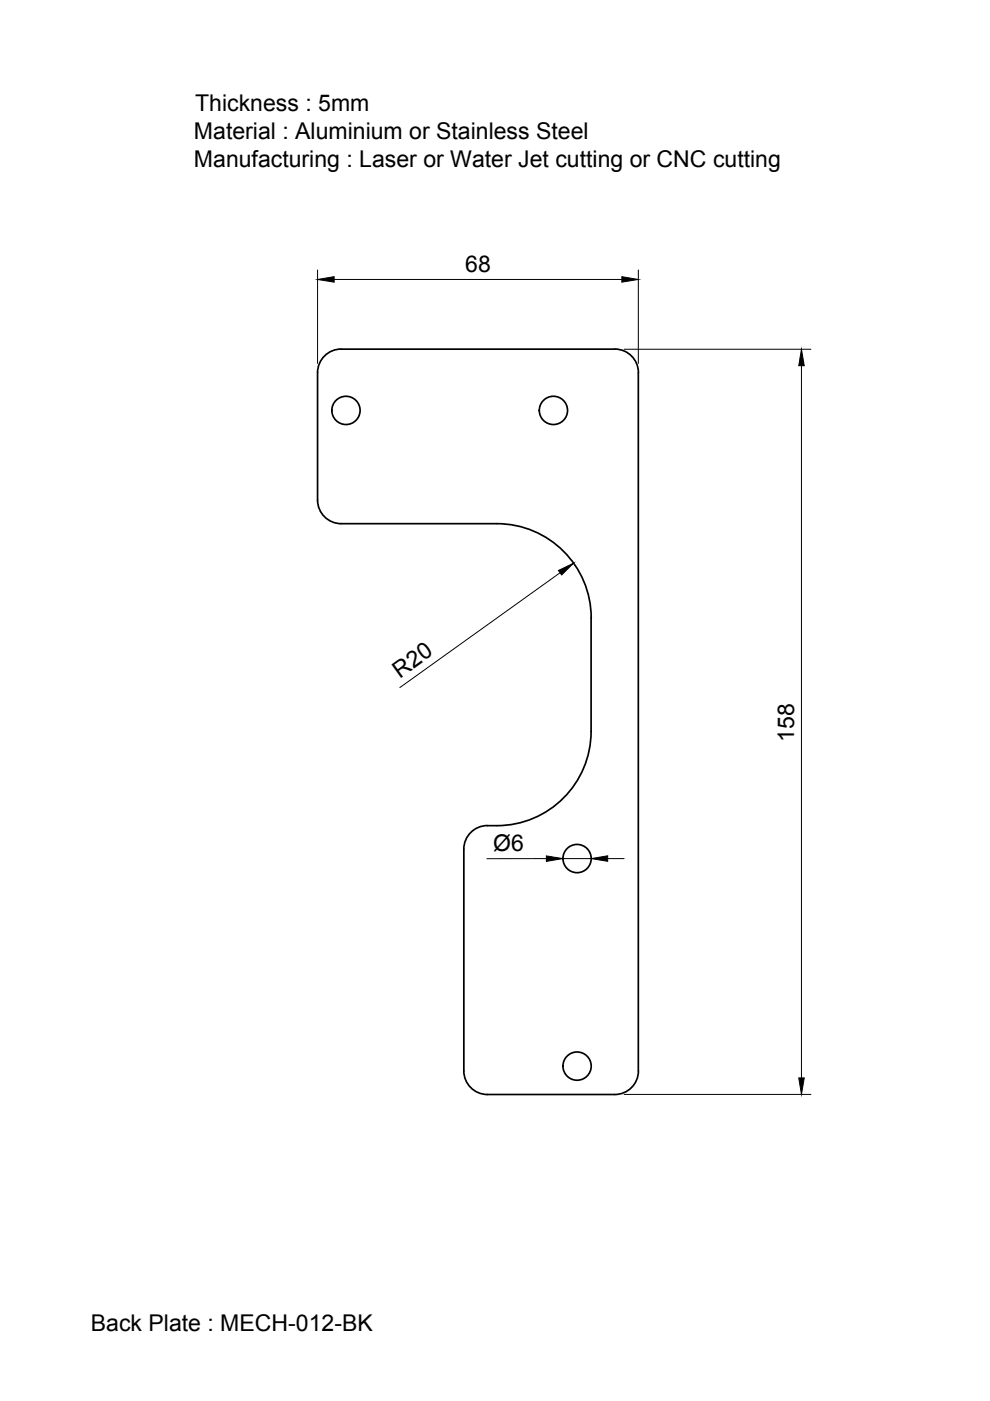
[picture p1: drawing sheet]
<svg xmlns="http://www.w3.org/2000/svg" width="210mm" height="297mm" viewBox="0 0 210 297" stroke-linecap="round" stroke-linejoin="round" font-family="sans-serif">
<!-- layer: Visible -->
<g fill="none" stroke="#000" stroke-width=".36">
<path d="M72.3 74h58M72.3 74a5 5 0 0 0-5 5v27a5 5 0 0 0 5 5h33a20 20 0 0 1 20 20M130.4 74a5 5 0 0 1 5 5M135.3 79v148.1M125.3 131v24a20.1 20.1 0 0 1-22 20.1M103.3 175a5 5 0 0 0-5 5v47.1a5 5 0 0 0 5 5h27a5 5 0 0 0 5.1-5"/>
<circle cx="73.4" cy="87" r="3"/>
<circle cx="117.3" cy="87" r="3"/>
<circle cx="122.4" cy="182" r="3"/>
<circle cx="122.4" cy="226" r="3"/>
</g>
<!-- layer: Dimensions -->
<path d="M67.3 57.2v19.9M70.8 59.3h61M135.3 57.2v19.9M132.3 74h39.6M169.9 77.5v151M118.7 121.4l-33.9 24.4M115.8 182l-12.6 .1M119.3 182h6M128.8 182h3.5M132.3 232h39.6" fill="none" stroke="#000" stroke-width=".21"/>
<path d="M67.3 59.3l3.5-.6v1.1zM131.8 58.7l3.5 .6-3.5 .5zM169.9 74l.6 3.5h-1.1zM118.4 121l3.2-1.6-2.5 2.5zM115.8 181.5l3.5 .5-3.5 .6zM125.3 182l3.5-.6v1.2zM169.4 228.5h1.1l-.6 3.5z" fill="#000" stroke="#000" stroke-width=".21"/>
<g font-size="4.9">
<text x="41.4" y="23.6">Thickness : 5mm</text>
<text x="41.1" y="29.4">Material : Aluminium or Stainless Steel</text>
<text x="41.1" y="35.4">Manufacturing : Laser or Water Jet cutting or CNC cutting</text>
<text x="98.6" y="57.7">68</text>
<text x="84.8" y="143.9" transform="rotate(-36 84.8 143.9)">R20</text>
<text x="168.4" y="157.3" transform="rotate(-90 168.4 157.3)">158</text>
<text x="104.5" y="180.4">Ø6</text>
<text x="19.3" y="282.2">Back Plate : MECH-012-BK</text>
</g>
</svg>
